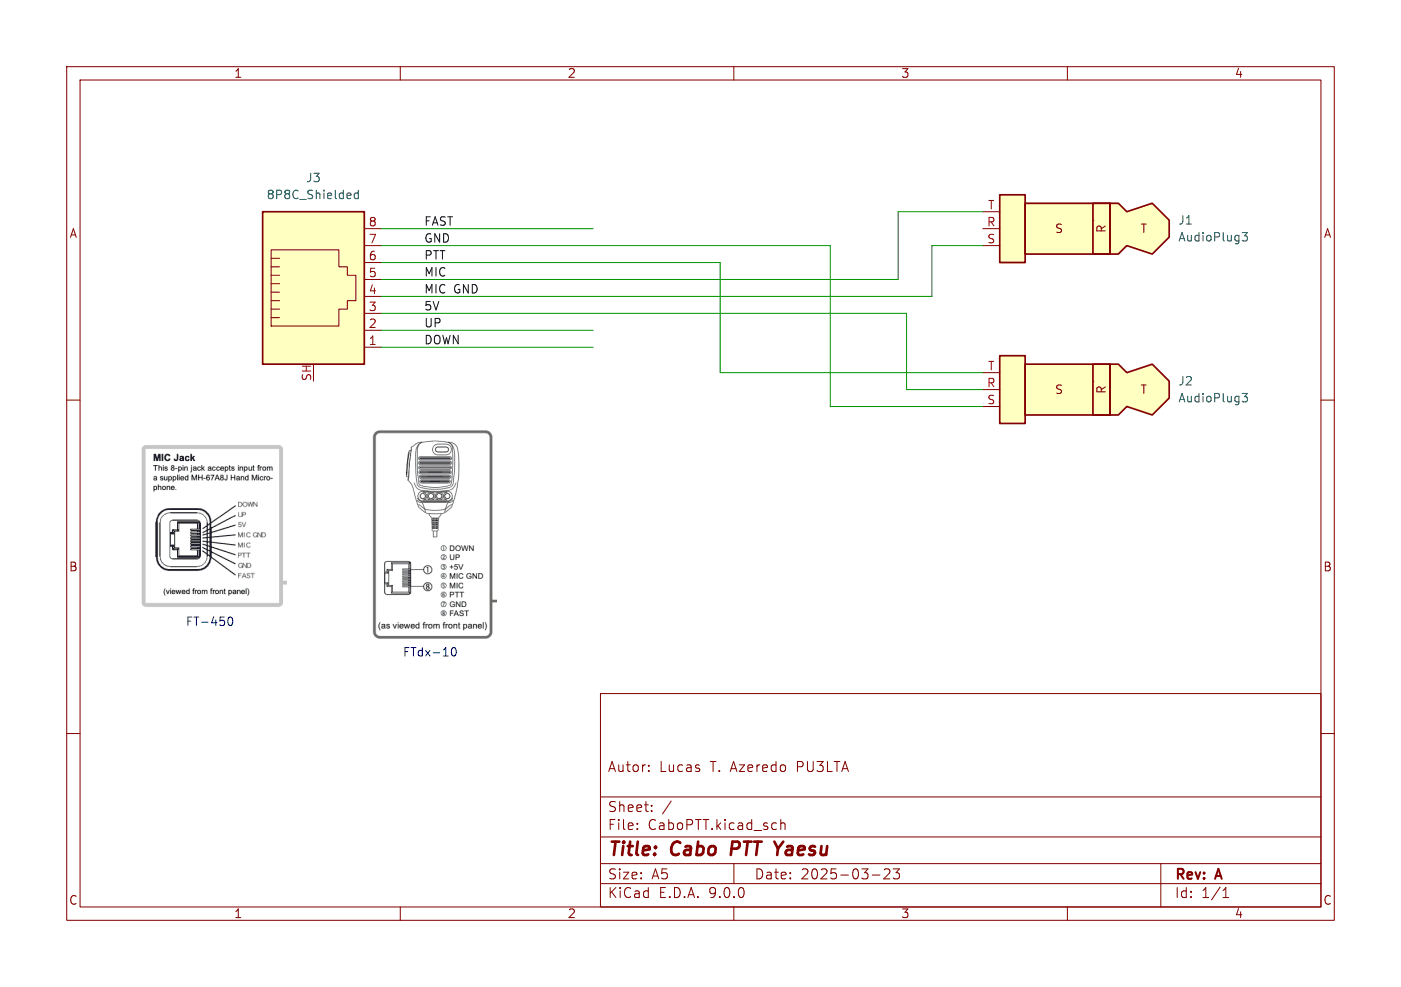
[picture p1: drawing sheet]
(kicad_sch
 (version 20250114)
 (generator "eeschema")
 (generator_version "9.0")
 (paper "A5")
 (title_block
  (title "Cabo PTT Yaesu")
  (date "2025-03-23")
  (rev "A")
  (comment 1 "Autor: Lucas T. Azeredo PU3LTA"))
 (lib_symbols
  (symbol "Connector:8P8C_Shielded"
   (pin_names
    (offset 1.016)) (exclude_from_sim no) (in_bom yes) (on_board yes)
   (property "Reference" "J" (at -5.08 13.97 0) (effects (font (size 1.27 1.27)) (justify right)))
   (property "Value" "8P8C_Shielded" (at 2.54 13.97 0) (effects (font (size 1.27 1.27)) (justify left)))
   (property "Footprint" "" (at 0 0.635 90) (effects (font (size 1.27 1.27)) (hide yes)))
   (property "Datasheet" "~" (at 0 0.635 90) (effects (font (size 1.27 1.27)) (hide yes)))
   (property "Description" "RJ connector, 8P8C (8 positions 8 connected), RJ31/RJ32/RJ33/RJ34/RJ35/RJ41/RJ45/RJ49/RJ61, Shielded" (at 0 0 0) (effects (font (size 1.27 1.27)) (hide yes)))
   (symbol "8P8C_Shielded_0_1"
    (polyline (pts (xy -6.35 1.905) (xy -5.08 1.905) (xy -5.08 1.905)) (stroke (width 0) (type default)) (fill (type none)))
    (polyline (pts (xy -6.35 0.635) (xy -5.08 0.635) (xy -5.08 0.635)) (stroke (width 0) (type default)) (fill (type none)))
    (polyline (pts (xy -6.35 -0.635) (xy -5.08 -0.635) (xy -5.08 -0.635)) (stroke (width 0) (type default)) (fill (type none)))
    (polyline (pts (xy -6.35 -1.905) (xy -5.08 -1.905) (xy -5.08 -1.905)) (stroke (width 0) (type default)) (fill (type none)))
    (polyline (pts (xy -6.35 -3.175) (xy -5.08 -3.175) (xy -5.08 -3.175)) (stroke (width 0) (type default)) (fill (type none)))
    (polyline (pts (xy -6.35 -4.445) (xy -6.35 6.985) (xy 3.81 6.985) (xy 3.81 4.445) (xy 5.08 4.445) (xy 5.08 3.175) (xy 6.35 3.175) (xy 6.35 -0.635) (xy 5.08 -0.635) (xy 5.08 -1.905) (xy 3.81 -1.905) (xy 3.81 -4.445) (xy -6.35 -4.445) (xy -6.35 -4.445)) (stroke (width 0) (type default)) (fill (type none)))
    (polyline (pts (xy -5.08 5.715) (xy -6.35 5.715)) (stroke (width 0) (type default)) (fill (type none)))
    (polyline (pts (xy -5.08 4.445) (xy -6.35 4.445)) (stroke (width 0) (type default)) (fill (type none)))
    (polyline (pts (xy -5.08 3.175) (xy -6.35 3.175) (xy -6.35 3.175)) (stroke (width 0) (type default)) (fill (type none)))
    (rectangle (start 7.62 12.7) (end -7.62 -10.16) (stroke (width 0.254) (type default)) (fill (type background))))
   (symbol "8P8C_Shielded_1_1"
    (pin passive line (at 0 -12.7 90) (length 2.54) (name "~" (effects (font (size 1.27 1.27)))) (number "SH" (effects (font (size 1.27 1.27)))))
    (pin passive line (at 10.16 10.16 180) (length 2.54) (name "~" (effects (font (size 1.27 1.27)))) (number "8" (effects (font (size 1.27 1.27)))))
    (pin passive line (at 10.16 7.62 180) (length 2.54) (name "~" (effects (font (size 1.27 1.27)))) (number "7" (effects (font (size 1.27 1.27)))))
    (pin passive line (at 10.16 5.08 180) (length 2.54) (name "~" (effects (font (size 1.27 1.27)))) (number "6" (effects (font (size 1.27 1.27)))))
    (pin passive line (at 10.16 2.54 180) (length 2.54) (name "~" (effects (font (size 1.27 1.27)))) (number "5" (effects (font (size 1.27 1.27)))))
    (pin passive line (at 10.16 0 180) (length 2.54) (name "~" (effects (font (size 1.27 1.27)))) (number "4" (effects (font (size 1.27 1.27)))))
    (pin passive line (at 10.16 -2.54 180) (length 2.54) (name "~" (effects (font (size 1.27 1.27)))) (number "3" (effects (font (size 1.27 1.27)))))
    (pin passive line (at 10.16 -5.08 180) (length 2.54) (name "~" (effects (font (size 1.27 1.27)))) (number "2" (effects (font (size 1.27 1.27)))))
    (pin passive line (at 10.16 -7.62 180) (length 2.54) (name "~" (effects (font (size 1.27 1.27)))) (number "1" (effects (font (size 1.27 1.27))))))
   (embedded_fonts no))
  (symbol "Connector_Audio:AudioPlug3" (exclude_from_sim no) (in_bom yes) (on_board yes)
   (property "Reference" "J" (at 1.27 6.35 0) (effects (font (size 1.27 1.27))))
   (property "Value" "AudioPlug3" (at 1.27 -6.35 0) (effects (font (size 1.27 1.27))))
   (property "Footprint" "" (at 2.54 -1.27 0) (effects (font (size 1.27 1.27)) (hide yes)))
   (property "Datasheet" "~" (at 2.54 -1.27 0) (effects (font (size 1.27 1.27)) (hide yes)))
   (property "Description" "Audio Jack, 3 Poles (Stereo / TRS)" (at 0 0 0) (effects (font (size 1.27 1.27)) (hide yes)))
   (symbol "AudioPlug3_0_0"
    (text "R" (at -2.54 0 900) (effects (font (size 1.27 1.27)))))
   (symbol "AudioPlug3_0_1"
    (rectangle (start -3.81 3.81) (end -1.27 -3.81) (stroke (width 0.254) (type default)) (fill (type none)))
    (rectangle (start -1.27 -1.27) (end -1.27 -1.27) (stroke (width 0) (type default)) (fill (type none))))
   (symbol "AudioPlug3_1_0"
    (text "T" (at -8.89 0 0) (effects (font (size 1.27 1.27))))
    (text "S" (at 3.81 0 0) (effects (font (size 1.27 1.27)))))
   (symbol "AudioPlug3_1_1"
    (rectangle (start -3.81 3.81) (end 8.89 -3.81) (stroke (width 0.254) (type default)) (fill (type background)))
    (polyline (pts (xy -3.81 3.81) (xy -5.08 3.81) (xy -6.35 2.54) (xy -10.16 3.81) (xy -12.7 1.27) (xy -12.7 -1.27) (xy -10.16 -3.81) (xy -6.35 -2.54) (xy -5.08 -3.81) (xy -3.81 -3.81) (xy -3.81 3.81)) (stroke (width 0.254) (type default)) (fill (type background)))
    (rectangle (start 12.7 5.08) (end 8.89 -5.08) (stroke (width 0.254) (type default)) (fill (type background)))
    (pin passive line (at 15.24 2.54 180) (length 2.54) (name "~" (effects (font (size 1.27 1.27)))) (number "S" (effects (font (size 1.27 1.27)))))
    (pin passive line (at 15.24 0 180) (length 2.54) (name "~" (effects (font (size 1.27 1.27)))) (number "R" (effects (font (size 1.27 1.27)))))
    (pin passive line (at 15.24 -2.54 180) (length 2.54) (name "~" (effects (font (size 1.27 1.27)))) (number "T" (effects (font (size 1.27 1.27))))))
   (embedded_fonts no)))
 (text "FTdx-10"
  (exclude_from_sim no)
  (at 64.516 98.044 0)
  (effects (font (size 1.27 1.27))))
 (text "FT-450"
  (exclude_from_sim no)
  (at 31.496 93.472 0)
  (effects (font (size 1.27 1.27))))
 (wire
  (pts (xy 57.15 46.99) (xy 135.89 46.99))
  (stroke (width 0) (type default)))
 (wire
  (pts (xy 134.62 41.91) (xy 134.62 31.75))
  (stroke (width 0) (type default)))
 (wire
  (pts (xy 57.15 36.83) (xy 124.46 36.83))
  (stroke (width 0) (type default)))
 (wire
  (pts (xy 57.15 34.29) (xy 88.9 34.29))
  (stroke (width 0) (type default)))
 (wire
  (pts (xy 147.32 55.88) (xy 107.95 55.88))
  (stroke (width 0) (type default)))
 (wire
  (pts (xy 124.46 36.83) (xy 124.46 60.96))
  (stroke (width 0) (type default)))
 (wire
  (pts (xy 147.32 36.83) (xy 139.7 36.83))
  (stroke (width 0) (type default)))
 (wire
  (pts (xy 57.15 41.91) (xy 134.62 41.91))
  (stroke (width 0) (type default)))
 (wire
  (pts (xy 57.15 44.45) (xy 139.7 44.45))
  (stroke (width 0) (type default)))
 (wire
  (pts (xy 57.15 49.53) (xy 88.9 49.53))
  (stroke (width 0) (type default)))
 (wire
  (pts (xy 135.89 46.99) (xy 135.89 58.42))
  (stroke (width 0) (type default)))
 (wire
  (pts (xy 57.15 39.37) (xy 107.95 39.37))
  (stroke (width 0) (type default)))
 (wire
  (pts (xy 135.89 58.42) (xy 147.32 58.42))
  (stroke (width 0) (type default)))
 (wire
  (pts (xy 57.15 52.07) (xy 88.9 52.07))
  (stroke (width 0) (type default)))
 (wire
  (pts (xy 107.95 55.88) (xy 107.95 39.37))
  (stroke (width 0) (type default)))
 (wire
  (pts (xy 139.7 36.83) (xy 139.7 44.45))
  (stroke (width 0) (type default)))
 (wire
  (pts (xy 124.46 60.96) (xy 147.32 60.96))
  (stroke (width 0) (type default)))
 (wire
  (pts (xy 134.62 31.75) (xy 147.32 31.75))
  (stroke (width 0) (type default)))
 (image
  (at 64.77 80.01)
  (data))
 (image
  (at 31.75 78.74)
  (data))
 (label "PTT"
  (at 63.5 39.37 0)
  (effects (font (size 1.27 1.27)) (justify left bottom)))
 (label "FAST"
  (at 63.5 34.29 0)
  (effects (font (size 1.27 1.27)) (justify left bottom)))
 (label "UP"
  (at 63.5 49.53 0)
  (effects (font (size 1.27 1.27)) (justify left bottom)))
 (label "MIC"
  (at 63.5 41.91 0)
  (effects (font (size 1.27 1.27)) (justify left bottom)))
 (label "DOWN"
  (at 63.5 52.07 0)
  (effects (font (size 1.27 1.27)) (justify left bottom)))
 (label "MIC GND"
  (at 63.5 44.45 0)
  (effects (font (size 1.27 1.27)) (justify left bottom)))
 (label "5V"
  (at 63.5 46.99 0)
  (effects (font (size 1.27 1.27)) (justify left bottom)))
 (label "GND"
  (at 63.5 36.83 0)
  (effects (font (size 1.27 1.27)) (justify left bottom)))
 (symbol
  (lib_id "Connector_Audio:AudioPlug3")
  (at 162.56 34.29 180)
  (unit 1)
  (exclude_from_sim no)
  (in_bom yes)
  (on_board yes)
  (dnp no)
  (fields_autoplaced yes)
  (property "Reference" "J1" (at 176.53 33.0199 0) (effects (font (size 1.27 1.27)) (justify right)))
  (property "Value" "AudioPlug3" (at 176.53 35.5599 0) (effects (font (size 1.27 1.27)) (justify right)))
  (property "Footprint" "" (at 160.02 33.02 0) (effects (font (size 1.27 1.27)) (hide yes)))
  (property "Datasheet" "~" (at 160.02 33.02 0) (effects (font (size 1.27 1.27)) (hide yes)))
  (property "Description" "Audio Jack, 3 Poles (Stereo / TRS)" (at 162.56 34.29 0) (effects (font (size 1.27 1.27)) (hide yes)))
  (pin "T")
  (pin "R")
  (pin "S"))
 (symbol
  (lib_id "Connector:8P8C_Shielded")
  (at 46.99 44.45 0)
  (unit 1)
  (exclude_from_sim no)
  (in_bom yes)
  (on_board yes)
  (dnp no)
  (fields_autoplaced yes)
  (property "Reference" "J3" (at 46.99 26.67 0) (effects (font (size 1.27 1.27))))
  (property "Value" "8P8C_Shielded" (at 46.99 29.21 0) (effects (font (size 1.27 1.27))))
  (property "Footprint" "" (at 46.99 43.815 90) (effects (font (size 1.27 1.27)) (hide yes)))
  (property "Datasheet" "~" (at 46.99 43.815 90) (effects (font (size 1.27 1.27)) (hide yes)))
  (property "Description" "RJ connector, 8P8C (8 positions 8 connected), RJ31/RJ32/RJ33/RJ34/RJ35/RJ41/RJ45/RJ49/RJ61, Shielded" (at 46.99 44.45 0) (effects (font (size 1.27 1.27)) (hide yes)))
  (pin "SH")
  (pin "8")
  (pin "1")
  (pin "3")
  (pin "2")
  (pin "6")
  (pin "5")
  (pin "7")
  (pin "4"))
 (symbol
  (lib_id "Connector_Audio:AudioPlug3")
  (at 162.56 58.42 180)
  (unit 1)
  (exclude_from_sim no)
  (in_bom yes)
  (on_board yes)
  (dnp no)
  (fields_autoplaced yes)
  (property "Reference" "J2" (at 176.53 57.1499 0) (effects (font (size 1.27 1.27)) (justify right)))
  (property "Value" "AudioPlug3" (at 176.53 59.6899 0) (effects (font (size 1.27 1.27)) (justify right)))
  (property "Footprint" "" (at 160.02 57.15 0) (effects (font (size 1.27 1.27)) (hide yes)))
  (property "Datasheet" "~" (at 160.02 57.15 0) (effects (font (size 1.27 1.27)) (hide yes)))
  (property "Description" "Audio Jack, 3 Poles (Stereo / TRS)" (at 162.56 58.42 0) (effects (font (size 1.27 1.27)) (hide yes)))
  (pin "R")
  (pin "S")
  (pin "T"))
 (sheet_instances
  (path ""
   (page "1")))
 (embedded_fonts no))
